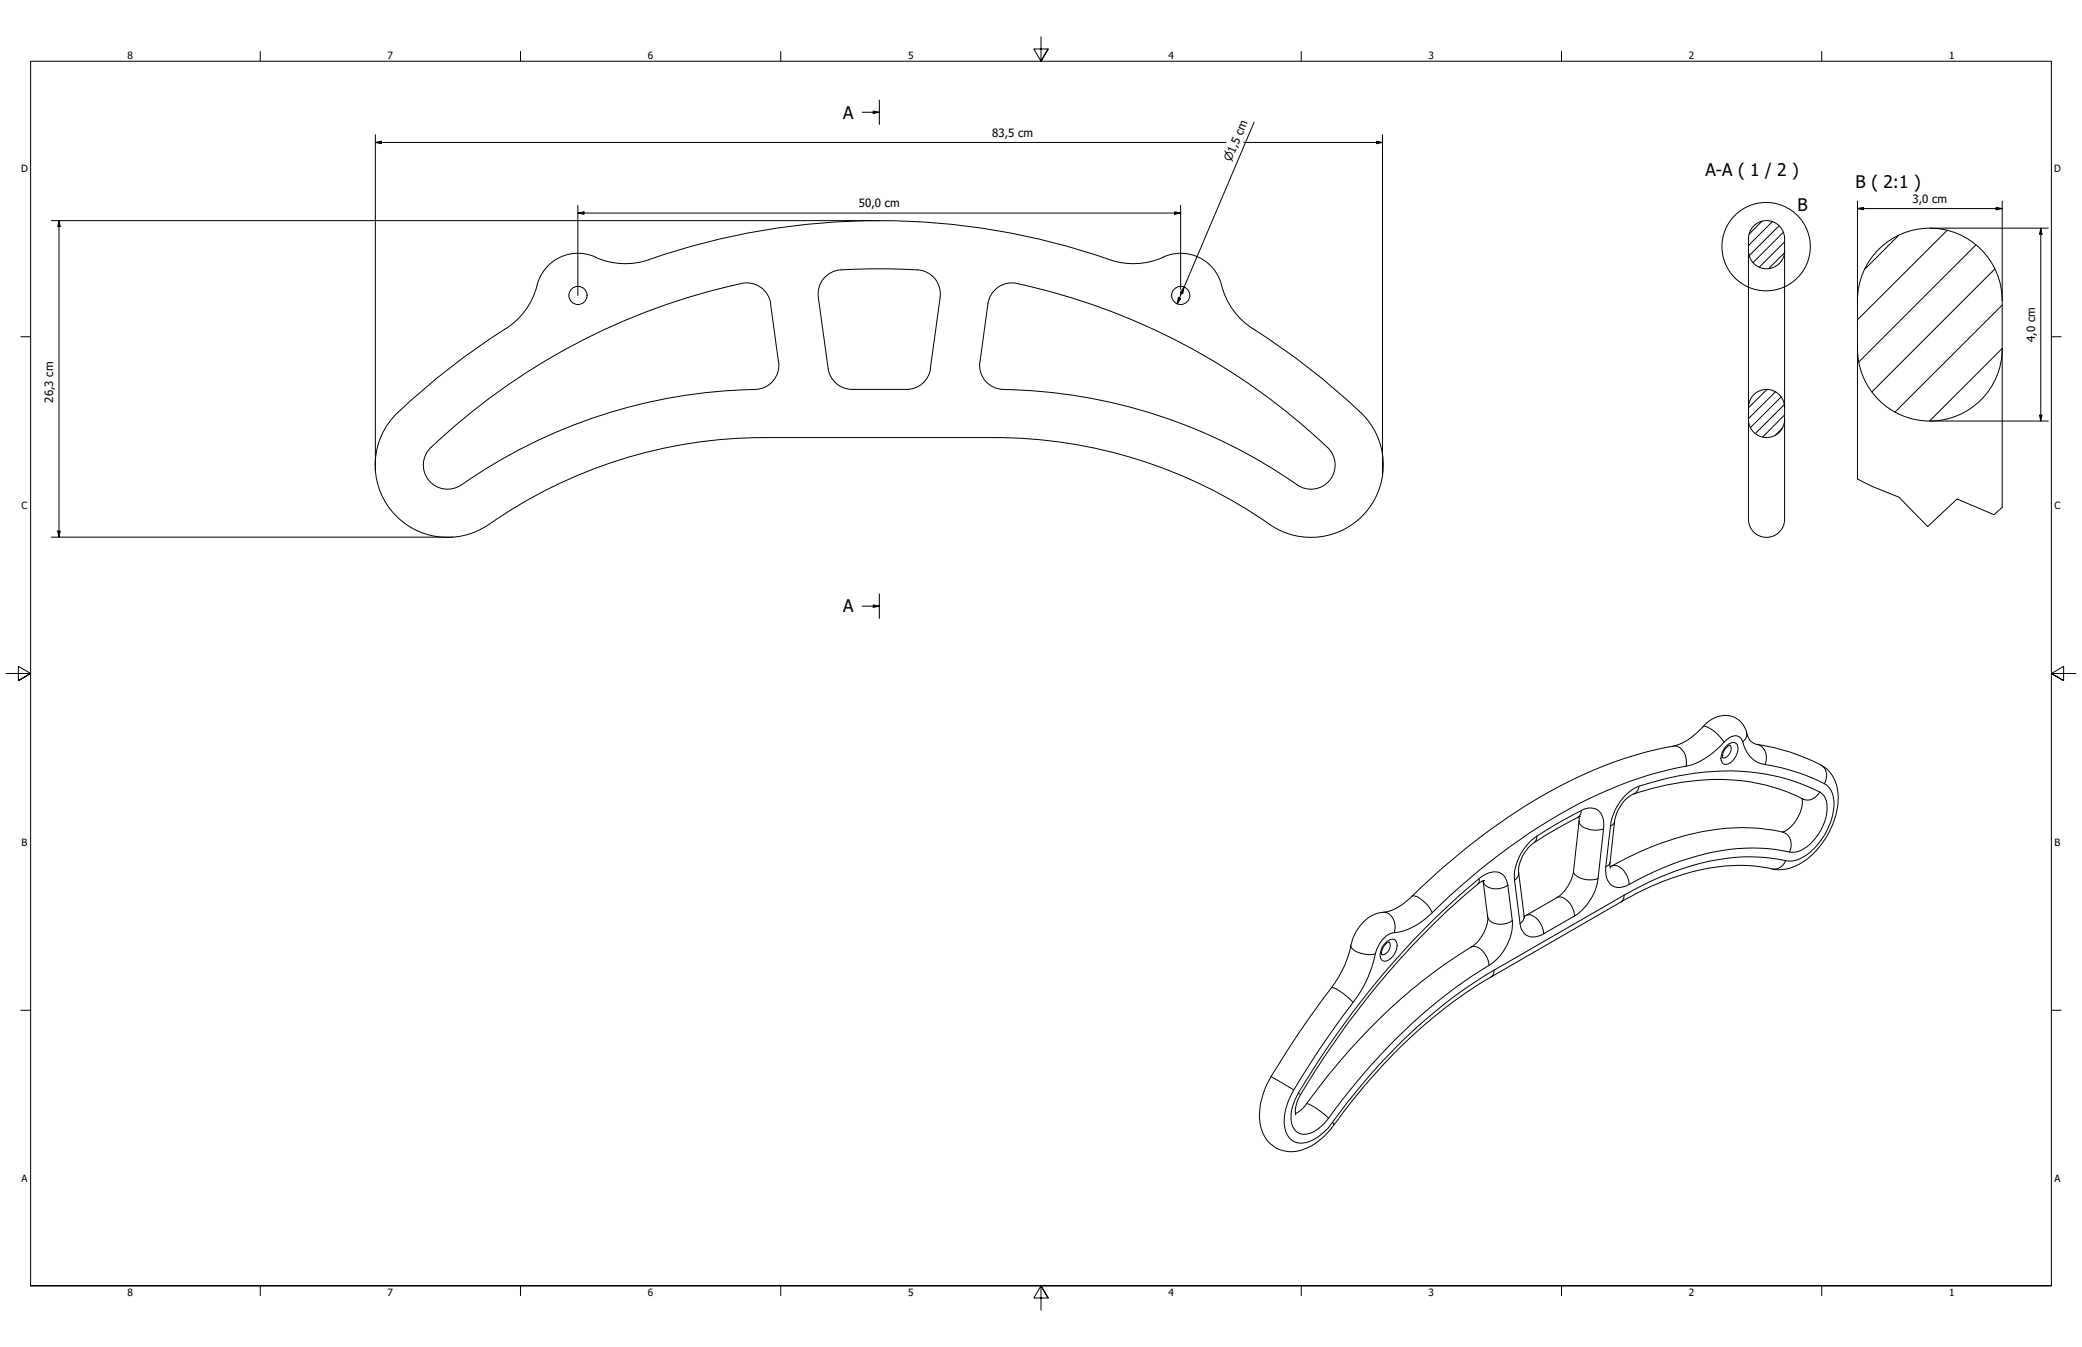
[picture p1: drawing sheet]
<svg xmlns="http://www.w3.org/2000/svg" width="864mm" height="559mm" viewBox="0 0 864 559" stroke-linecap="round" stroke-linejoin="round" font-family="sans-serif">
<!-- layer: Hatch (ISO) -->
<g fill="none" stroke="#000" stroke-width=".41">
<path d="M730.8 91.8l-5.3 5.3M735.2 91.9l-9.9 10M738 93.6l-12.4 12.4M739.7 96.4l-12.6 12.6M787.5 97.7l-14 14M807.6 95.6l-37.1 37.1M740.2 104.9l-6.6 6.5M740.2 100.3l-10.5 10.5M819.6 101.6l-48.5 48.5M827.4 111.6l-50.9 51M830.5 126.6l-44.5 44.3M830.5 144.5l-30.1 30.2"/>
<path d="M733 161.5l-7.7 7.7M736.4 162.6l-11.1 11.1M738.8 164.7l-12.7 12.7M739.4 177.5l-3 3M740.2 167.8l-12.1 12M740.2 172.1l-9 9.2"/>
</g>
<!-- layer: Visible (ANSI) -->
<g fill="none" stroke="#000" stroke-width=".41">
<path d="M247 106.7a30 30 0 0 0 22.2 1M247 106.6a17.6 17.6 0 0 0-24.6 13.2 30.6 30.6 0 0 1-14.8 17.9 290.2 290.2 0 0 0-42.6 33.5M380.6 111.9a10 10 0 0 1 9.4 11.4l-4.1 29.5M380.6 112a239.2 239.2 0 0 0-33.6 .2 10 10 0 0 0-7.6 11.1l4.1 29.6a10 10 0 0 0 9.9 8.6h22.6a10 10 0 0 0 10-8.6M460.2 107.7a290.2 290.2 0 0 0-191 0M482.5 106.6a17.6 17.6 0 0 1 24.6 13.2 30 30 0 0 0 12.7 16.6M482.5 106.7a30 30 0 0 1-22.3 1M319.6 126l3.3 24.2M319.7 126a10 10 0 0 0-12.1-8.4 269.8 269.8 0 0 0-129.7 68.9 10.1 10.1 0 0 0 .4 13.2 10.1 10.1 0 0 0 13.1 1.4 221.7 221.7 0 0 1 123.7-39.8 10 10 0 0 0 7.9-11.1M519.8 136.4a290.2 290.2 0 0 1 44.6 34.8M406.4 150.2a10 10 0 0 0 9.8 11.3M406.5 150.2l3.3-24.2a10 10 0 0 1 12-8.4 270.2 270.2 0 0 1 128.9 68.1"/>
<path d="M165 171.1a30 30 0 0 0-2.6 40.8 30 30 0 0 0 40.4 5.6M416.3 161.6a219 219 0 0 1 121.8 39.6M564.4 171.1a30 30 0 0 1 2.6 40.8 30 30 0 0 1-40.4 5.6M550.7 185.6a10 10 0 0 1 .8 13.7 10 10 0 0 1-13.5 1.8M526.6 217.5a199 199 0 0 0-114.1-36h-95.5a199 199 0 0 0-114.1 36M717.5 309.1a4.9 4.9 0 0 0-2.9 5.3M655 338.8l-2.3 22.6a16.6 16.6 0 0 1-6.9 11l-13.6 7.8M655.6 338.8a115.8 115.8 0 0 0-21.1 12.3 15.5 15.5 0 0 0-4.6 10.8l2.5 18.8M747.4 331.3a14.2 14.2 0 0 1-8.1 13.9M747.8 331.5a80.5 80.5 0 0 0-50.7-6.9 95 95 0 0 0-21.1 5.6 17.2 17.2 0 0 0-6.3 10.7l-1.9 17.4 .2 1.9M739.4 345.2a85.9 85.9 0 0 0-47.8 3.7 152.4 152.4 0 0 0-23.7 10.7M615.2 365.3l1.9 14.9a15.2 15.2 0 0 1-6.8 12.7 238.9 238.9 0 0 0-68.9 65.8l-2 2-2.1 1.2"/>
<path d="M615.8 365.3l-1.2 .4a314.4 314.4 0 0 0-63.1 69.6l-12 18.8a11.9 11.9 0 0 0-2 8.4M565.7 382.4a15.9 15.9 0 0 1 10.5-4.4l2.9-1.2a26.7 26.7 0 0 0 6.5-4.9 257.3 257.3 0 0 1 71.1-50.5 173.7 173.7 0 0 1 39.3-12.5 29.9 29.9 0 0 0 12.2-9.2 9.8 9.8 0 0 1 15.2 1.5l1.3 3.3a5.2 5.2 0 0 0 4.1 4.3 79 79 0 0 1 28.9 10.1 18.4 18.4 0 0 1 4 18.4 33.1 33.1 0 0 1-17.5 22.2 15.6 15.6 0 0 1-10.7 .6 78 78 0 0 0-41.9 4.9 125.1 125.1 0 0 0-19.2 9.1l-53.9 31.2a217.1 217.1 0 0 0-65.2 61.4 24.6 24.6 0 0 1-16.9 11.1 13 13 0 0 1-13.8-12.6 31.8 31.8 0 0 1 4.6-18.6 608.3 608.3 0 0 1 27.9-41l.6-1.1a48.2 48.2 0 0 0 5.3-14.7l1.6-3.5zM576.2 390.8a5.2 5.2 0 0 0-3.1 5.3"/>
<circle cx="239.7" cy="122.6" r="3.8"/>
<circle cx="489.8" cy="122.6" r="3.8"/>
</g>
<!-- layer: Visible Narrow (ANSI) -->
<g fill="none" stroke="#000" stroke-width=".41">
<path d="M694 309.5a5.7 5.7 0 0 1 5.5 6.5l-.2 1.8M699.3 317.8a31.6 31.6 0 0 0 16.5-10.5 4.6 4.6 0 0 1 6.1-1.3l.4 .5a19.4 19.4 0 0 0 4.4 8.1 9.2 9.2 0 0 0 5.4 2.6 79.7 79.7 0 0 1 25.5 8.4 11.2 11.2 0 0 1 2.8 11.2 27.4 27.4 0 0 1-14.2 19.6l-2.3 .7a13.8 13.8 0 0 1-6.2-.7 85.5 85.5 0 0 0-46.2 6.3l-7.1 3.1-10.7 5.5M699.3 317.8a176.6 176.6 0 0 0-69 30.7 313.3 313.3 0 0 0-39.1 32.7 25.6 25.6 0 0 1-14.4 6.1 12.8 12.8 0 0 0-6.7 10.3 53.2 53.2 0 0 1-12.1 22.6 326.9 326.9 0 0 0-22.9 35 19.4 19.4 0 0 0-1.4 15.1 7 7 0 0 0 9.9 3.1 23.2 23.2 0 0 0 9.1-7.8 225.2 225.2 0 0 1 67-63.1M706.4 301.5a4.4 4.4 0 0 1 4.1 1.5 18.2 18.2 0 0 1 4.6 4.9M716.2 309.4a2.62 2.62 0 0 1 4.5-.2 6.6 6.6 0 0 1-5.1 7.9 2.7 2.7 0 0 1-1.5-4l1-2.4zM717.5 309.1a3.6 3.6 0 0 1-2.6 5.4l-.3-.1M724.5 303.9l-.2 2-1.4 1.9M728.8 308.8a6 6 0 0 1 3.3 8.4M755.2 317.3a5.6 5.6 0 0 1 1.6 7.8M656 336.2a5.8 5.8 0 0 1 6.3-.4 5.8 5.8 0 0 1 2.9 5.7l-.1 2.3M656 336.2l-.3 1.5-1.2 1.4M656 336.2l-11.2 6.1-7.3 4.6"/>
<path d="M679.9 326.1l-.9 2.2-1.5 1.1M754.8 328.6a7 7 0 0 1 3.1 7 21.4 21.4 0 0 1-11.7 17.5l-1 .3a11.1 11.1 0 0 1-5.8-.5 82.2 82.2 0 0 0-42.5 4.4 197.3 197.3 0 0 0-23.2 10.5 5.6 5.6 0 0 1-7.6-5.9v-2.4M754.8 328.6a88.3 88.3 0 0 0-55.3-7.3l-11.7 2.5a35.1 35.1 0 0 0-10 3.3 22.3 22.3 0 0 0-9.8 15.5M754.8 328.6a5.5 5.5 0 0 1-7 2.9M637.5 346.9a21.1 21.1 0 0 0-9.3 18.3M637.5 346.9l-.4 1.8-.7 .8M655 340.7a4.2 4.2 0 0 0 4 3.3l2.8 .4 3.3-.6M665.1 343.8l-2.2 20.7M667.9 357.7l-.4 .9-1.4 .9M668 342.6l-1.9 16.9M668.6 359.2a5.3 5.3 0 0 1 5.9 3.5l1.1 2.6 .1 1.6M669.7 340.9l-.3 .8-1.4 .9"/>
<path d="M739.4 345.2a5.7 5.7 0 0 1 2.9 8.3M740.7 357a5.2 5.2 0 0 1-5.6 3.5M573.8 378.5a5.8 5.8 0 0 1 4.7 7.5l-.1 .9M585.6 371.9a4.4 4.4 0 0 1 4.3 1.5 12.8 12.8 0 0 1 4.2 5.2M613.5 364.5l.1 1.1-.5 1.1M615.2 365.5a5.4 5.4 0 0 0 6.8 3.1l1.8-.5 1.6-.9M625.4 367.2a5.7 5.7 0 0 0-8.9-4.7 26.9 26.9 0 0 0-7 5.4 345.6 345.6 0 0 0-72.3 88.2 13.6 13.6 0 0 0-.6 11.9 5.3 5.3 0 0 0 7.5 1.9l2.1-1.2 3-2.6a296.7 296.7 0 0 1 36.9-41.9 212 212 0 0 1 33.6-25.2 21.8 21.8 0 0 0 7.6-17.1M625.4 367.2l1.9 14.7M628.2 365.2l2.3 18M629.9 361.9l-.3 1.7-1.4 1.6M632.2 380l-.3 1.7-1.4 1.5M633.1 379.7a4.7 4.7 0 0 1 5.5 2.7l1.2 2.5 .5 2.4"/>
<path d="M645.8 372.4a4.7 4.7 0 0 1 5.5 2.6l1.3 2.5 .5 2.5M652.7 361.4a4.8 4.8 0 0 0 4.9 3.4l2.9 .2 2.4-.5M653.1 380l-12.8 7.3M662.9 364.5a22.6 22.6 0 0 1-9.8 15.5M673.7 371.3l-.3 1.5-1 1.3M673.7 371.3l-54 31.2M560.3 392.2a4.2 4.2 0 0 0 3.5 3 11.7 11.7 0 0 0 6.7 .5M574.8 391.1a2.67 2.67 0 0 1 4.2-.7 6.5 6.5 0 0 1-4.8 8.4 2.82 2.82 0 0 1-1.5-4.1l1-2.4zM576.2 390.8a3.7 3.7 0 0 1-2.7 5.3l-.4-.1M610.3 392.9a5.4 5.4 0 0 1 6 3.4l.8 1.7 .5 2.5M617.1 380.2a5.4 5.4 0 0 0 6.7 3.1l1-.2 2.5-1.2M630.5 383.2a5.5 5.5 0 0 0 7.8 5.1l2-1"/>
<path d="M552.3 409.8a8.6 8.6 0 0 1 5.4 2.8l3.6 3.3M619.7 402.5l-.2 1.4-1 1.4M527.2 446.6l9.4 5.6M538.6 453.4l.9 .7M542 457.9a22.1 22.1 0 0 1 9.1 6M552.7 465.6l.6 1.1"/>
</g>
<!-- layer: Visible (ISO) -->
<g fill="none" stroke="#000" stroke-width=".41">
<path d="M725.3 99a7.5 7.5 0 0 1 7.4-7.5 7.5 7.5 0 0 1 7.5 7.5M725.3 99v70M740.2 99v70M725.3 104a7.5 7.5 0 0 0 7.4 7.5 7.5 7.5 0 0 0 7.5-7.5M770.5 124.7v20M770.5 124.7a30 30 0 0 1 30-30 30 30 0 0 1 30 30M830.5 124.7v85.8M770.5 144.7v54M770.5 144.7a30 30 0 0 0 30 30 30 30 0 0 0 30-30M725.3 169a7.5 7.5 0 0 1 7.4-7.5 7.5 7.5 0 0 1 7.5 7.5M725.3 174a7.5 7.5 0 0 0 7.4 7.5 7.5 7.5 0 0 0 7.5-7.5M725.3 174v41.4"/>
<path d="M725.3 169v5M740.2 174v41.4M740.2 169v5M725.3 215.4a7.5 7.5 0 0 0 7.4 7.5 7.5 7.5 0 0 0 7.5-7.5"/>
</g>
<!-- layer: Break Line (ISO) -->
<path d="M770.5 198.7l6 3.1 11.2 4.4 11.9 12.2 12.2-11.4 15.3 6.5 3.4-3" fill="none" stroke="#000" stroke-width=".41"/>
<!-- layer: Section Line (ISO) -->
<path d="M357.6 46.6h7.1M362.2 46.1l2.5 .5-2.5 .5zM364.7 41.5v10.1M357.6 251.5h7.1M362.2 251l2.5 .5-2.5 .5zM364.7 246.4v10.1" fill="none" stroke="#000" stroke-width=".41"/>
<path d="M362.2 46.1l2.5 .5-2.5 .5zM362.2 251l2.5 .5-2.5 .5z" fill="#000"/>
<!-- layer: Detail Boundary (ISO) -->
<circle cx="732.6" cy="102.3" r="18.3" fill="none" stroke="#000" stroke-width=".41"/>
<!-- layer: Border (ANSI) -->
<g fill="none" stroke="#000" stroke-width=".41">
<path d="M431.8 15.2v10.2l-3-5.1h6l-3 5.1 3-5.1M107.9 21.3v4.1M215.9 21.3v4.1M323.8 21.3v4.1M539.8 21.3v4.1M647.7 21.3v4.1M755.6 21.3v4.1M8.6 139.7h4.1M850.9 139.7h4.1M2.5 279.4h10.2l-5.1-3v6l5.1-3-5.1 3M861.1 279.4h-10.2l5.1-3v6l-5.1-3 5.1 3M8.6 419.1h4.1"/>
<path d="M850.9 419.1h4.1M12.7 533.4v-508h838.2v508h-838.2h838.2M107.9 533.4v4.1M215.9 533.4v4.1M323.8 533.4v4.1M434.8 538.5l-3-5.1 3 5.1h-6l3-5.1v10.2M539.8 533.4v4.1M647.7 533.4v4.1M755.6 533.4v4.1"/>
</g>
<!-- layer: Dimension (ISO) -->
<g fill="none" stroke="#000" stroke-width=".41">
<path d="M155.7 59.1l2.5-.5v1zM155.7 59.1h352.9M155.7 55.9v139.2M515.9 59.1h57.5M520.2 50.7l-31.9 75.4M571 58.6l2.4 .5-2.4 .5zM573.4 55.9v141.5M21.3 91.5h343.4M24.5 91.5l.5 2.5h-1zM24.5 91.5v131.3M239.7 88.4l2.5-.5v1zM239.7 88.4h250"/>
<path d="M239.7 85.2v37.4M487.3 87.9l2.4 .5-2.4 .5zM489.7 85.2v34.9M770.5 86.5l2.5-.5v1zM770.5 86.5h60M770.5 83.4v41.3M800.5 94.7h49.1M828 86l2.5 .5-2.5 .5zM830.5 83.4v41.3M846.5 94.7l.5 2.5h-1zM846.5 94.7v80M491.2 119.1l-.6 2.6-.9-.5z"/>
<path d="M488.8 123.5l.9 .5-1.4 2.1zM489.7 121.1v1.5M800.5 174.7h49.1M846 172.2h1l-.5 2.5zM21.3 222.8h166.5M24 220.3h1l-.5 2.5z"/>
</g>
<path d="M155.7 59.1l2.5-.5v1zM571 58.6l2.4 .5-2.4 .5zM24.5 91.5l.5 2.5h-1zM239.7 88.4l2.5-.5v1zM487.3 87.9l2.4 .5-2.4 .5zM770.5 86.5l2.5-.5v1zM828 86l2.5 .5-2.5 .5zM846.5 94.7l.5 2.5h-1zM488.8 123.5l.9 .5-1.4 2.1zM491.2 119.1l-.6 2.6-.9-.5zM846 172.2h1l-.5 2.5zM24 220.3h1l-.5 2.5z" fill="#000"/>
<g font-size="7.2">
<text x="349.7" y="49.2">A</text>
<text x="707.4" y="73.2">A-A ( 1 / 2 )</text>
<text x="769.7" y="77.8">B ( 2:1 )</text>
<text x="745.7" y="87.4">B</text>
<text x="349.7" y="254.1">A</text>
</g>
<g font-size="4.7">
<text x="411.5" y="56.6">83,5 cm</text>
<text x="356.2" y="85.9">50,0 cm</text>
<text x="793.2" y="84.2">3,0 cm</text>
<text x="844.1" y="141.9" transform="rotate(-90 844.1 141.9)">4,0 cm</text>
<text x="22" y="167" transform="rotate(-90 22 167)">26,3 cm</text>
</g>
<text font-size="4.6" x="510.5" y="67.4" transform="rotate(-67 510.5 67.4)">⌀1,5 cm</text>
<g font-size="4.1">
<text x="52.8" y="24.4">8</text>
<text x="160.8" y="24.4">7</text>
<text x="268.7" y="24.4">6</text>
<text x="376.7" y="24.4">5</text>
<text x="484.6" y="24.4">4</text>
<text x="592.6" y="24.4">3</text>
<text x="700.5" y="24.4">2</text>
<text x="808.5" y="24.4">1</text>
<text x="8.7" y="71.4">D</text>
<text x="852" y="71.4">D</text>
<text x="8.9" y="211.1">C</text>
<text x="852.2" y="211.1">C</text>
<text x="8.9" y="350.8">B</text>
<text x="852.2" y="350.8">B</text>
<text x="8.9" y="490.5">A</text>
<text x="852.2" y="490.5">A</text>
<text x="52.8" y="537.5">8</text>
<text x="160.8" y="537.5">7</text>
<text x="268.7" y="537.5">6</text>
<text x="376.7" y="537.5">5</text>
<text x="484.6" y="537.5">4</text>
<text x="592.6" y="537.5">3</text>
<text x="700.5" y="537.5">2</text>
<text x="808.5" y="537.5">1</text>
</g>
</svg>
